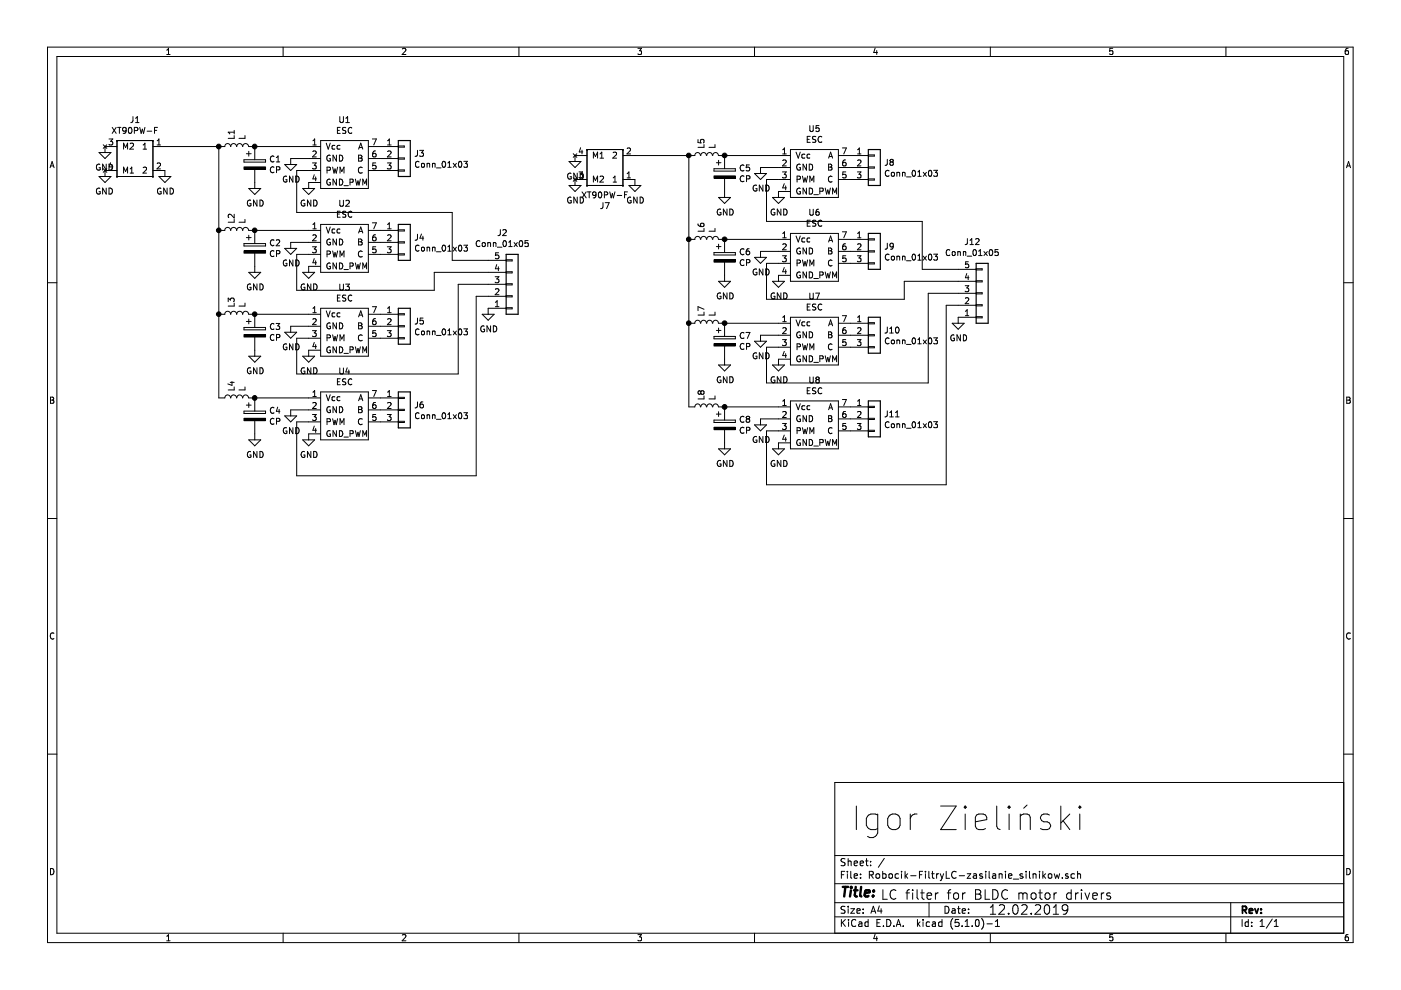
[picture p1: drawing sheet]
EESchema Schematic File Version 4
LIBS:Robocik-FiltryLC-zasilanie_silnikow-cache
EELAYER 29 0
EELAYER END
$Descr A4 11693 8268
encoding utf-8
Sheet 1 1
Title ""
Date ""
Rev ""
Comp ""
Comment1 ""
Comment2 ""
Comment3 ""
Comment4 ""
$EndDescr
$Comp
L Device:CP C2
U 1 1
P 2125 2075
F 0 "C2" H 2243 2121 50  0000 L CNN
F 1 "CP" H 2243 2030 50  0000 L CNN
F 2 "Capacitor_THT:C_Radial_D10.0mm_H20.0mm_P5.00mm" H 2163 1925 50  0001 C CNN
F 3 "~" H 2125 2075 50  0001 C CNN
	1    2125 2075
	1    0    0    -1  
$EndComp
$Comp
L Device:L L2
U 1 1
P 1975 1925
F 0 "L2" H 2028 1971 50  0000 L CNN
F 1 "L" H 2028 1880 50  0000 L CNN
F 2 "74435571100:WE-HCI_189023" H 1975 1925 50  0001 C CNN
F 3 "~" H 1975 1925 50  0001 C CNN
	1    1975 1925
	0    -1   -1   0   
$EndComp
$Comp
L power:GND #PWR0101
U 1 1
P 2125 2225
F 0 "#PWR0101" H 2125 1975 50  0001 C CNN
F 1 "GND" H 2130 2052 50  0000 C CNN
F 2 "" H 2125 2225 50  0001 C CNN
F 3 "" H 2125 2225 50  0001 C CNN
	1    2125 2225
	1    0    0    -1  
$EndComp
Wire Wire Line
	2125 1925 2575 1925
Connection ~ 2125 1925
$Comp
L Device:CP C3
U 1 1
P 2125 2775
F 0 "C3" H 2243 2821 50  0000 L CNN
F 1 "CP" H 2243 2730 50  0000 L CNN
F 2 "Capacitor_THT:C_Radial_D10.0mm_H20.0mm_P5.00mm" H 2163 2625 50  0001 C CNN
F 3 "~" H 2125 2775 50  0001 C CNN
	1    2125 2775
	1    0    0    -1  
$EndComp
$Comp
L Device:L L3
U 1 1
P 1975 2625
F 0 "L3" H 2028 2671 50  0000 L CNN
F 1 "L" H 2028 2580 50  0000 L CNN
F 2 "74435571100:WE-HCI_189023" H 1975 2625 50  0001 C CNN
F 3 "~" H 1975 2625 50  0001 C CNN
	1    1975 2625
	0    -1   -1   0   
$EndComp
$Comp
L power:GND #PWR0102
U 1 1
P 2125 2925
F 0 "#PWR0102" H 2125 2675 50  0001 C CNN
F 1 "GND" H 2130 2752 50  0000 C CNN
F 2 "" H 2125 2925 50  0001 C CNN
F 3 "" H 2125 2925 50  0001 C CNN
	1    2125 2925
	1    0    0    -1  
$EndComp
Wire Wire Line
	2125 2625 2575 2625
Connection ~ 2125 2625
$Comp
L Device:CP C4
U 1 1
P 2125 3475
F 0 "C4" H 2243 3521 50  0000 L CNN
F 1 "CP" H 2243 3430 50  0000 L CNN
F 2 "Capacitor_THT:C_Radial_D10.0mm_H20.0mm_P5.00mm" H 2163 3325 50  0001 C CNN
F 3 "~" H 2125 3475 50  0001 C CNN
	1    2125 3475
	1    0    0    -1  
$EndComp
$Comp
L Device:L L4
U 1 1
P 1975 3325
F 0 "L4" H 2028 3371 50  0000 L CNN
F 1 "L" H 2028 3280 50  0000 L CNN
F 2 "74435571100:WE-HCI_189023" H 1975 3325 50  0001 C CNN
F 3 "~" H 1975 3325 50  0001 C CNN
	1    1975 3325
	0    -1   -1   0   
$EndComp
$Comp
L power:GND #PWR0103
U 1 1
P 2125 3625
F 0 "#PWR0103" H 2125 3375 50  0001 C CNN
F 1 "GND" H 2130 3452 50  0000 C CNN
F 2 "" H 2125 3625 50  0001 C CNN
F 3 "" H 2125 3625 50  0001 C CNN
	1    2125 3625
	1    0    0    -1  
$EndComp
Wire Wire Line
	2125 3325 2575 3325
Connection ~ 2125 3325
$Comp
L Device:CP C1
U 1 1
P 2125 1375
F 0 "C1" H 2243 1421 50  0000 L CNN
F 1 "CP" H 2243 1330 50  0000 L CNN
F 2 "Capacitor_THT:C_Radial_D10.0mm_H20.0mm_P5.00mm" H 2163 1225 50  0001 C CNN
F 3 "~" H 2125 1375 50  0001 C CNN
	1    2125 1375
	1    0    0    -1  
$EndComp
$Comp
L Device:L L1
U 1 1
P 1975 1225
F 0 "L1" H 2028 1271 50  0000 L CNN
F 1 "L" H 2028 1180 50  0000 L CNN
F 2 "74435571100:WE-HCI_189023" H 1975 1225 50  0001 C CNN
F 3 "~" H 1975 1225 50  0001 C CNN
	1    1975 1225
	0    -1   -1   0   
$EndComp
$Comp
L power:GND #PWR0104
U 1 1
P 2125 1525
F 0 "#PWR0104" H 2125 1275 50  0001 C CNN
F 1 "GND" H 2130 1352 50  0000 C CNN
F 2 "" H 2125 1525 50  0001 C CNN
F 3 "" H 2125 1525 50  0001 C CNN
	1    2125 1525
	1    0    0    -1  
$EndComp
Wire Wire Line
	2125 1225 2575 1225
Connection ~ 2125 1225
Wire Wire Line
	1825 1225 1825 1925
Wire Wire Line
	1825 1925 1825 2625
Connection ~ 1825 1925
Wire Wire Line
	1825 2625 1825 3325
Connection ~ 1825 2625
$Comp
L ESC:ESC U1
U 1 1
P 2775 1425
F 0 "U1" H 2875 1850 50  0000 C CNN
F 1 "ESC" H 2875 1759 50  0000 C CNN
F 2 "ESC:ESC" H 2874 1710 50  0001 C CNN
F 3 "" H 2874 1710 50  0001 C CNN
	1    2775 1425
	1    0    0    -1  
$EndComp
$Comp
L ESC:ESC U2
U 1 1
P 2775 2125
F 0 "U2" H 2875 2550 50  0000 C CNN
F 1 "ESC" H 2875 2459 50  0000 C CNN
F 2 "ESC:ESC" H 2874 2410 50  0001 C CNN
F 3 "" H 2874 2410 50  0001 C CNN
	1    2775 2125
	1    0    0    -1  
$EndComp
$Comp
L ESC:ESC U3
U 1 1
P 2775 2825
F 0 "U3" H 2875 3250 50  0000 C CNN
F 1 "ESC" H 2875 3159 50  0000 C CNN
F 2 "ESC:ESC" H 2874 3110 50  0001 C CNN
F 3 "" H 2874 3110 50  0001 C CNN
	1    2775 2825
	1    0    0    -1  
$EndComp
$Comp
L ESC:ESC U4
U 1 1
P 2775 3525
F 0 "U4" H 2875 3950 50  0000 C CNN
F 1 "ESC" H 2875 3859 50  0000 C CNN
F 2 "ESC:ESC" H 2874 3810 50  0001 C CNN
F 3 "" H 2874 3810 50  0001 C CNN
	1    2775 3525
	1    0    0    -1  
$EndComp
$Comp
L Connector_Generic:Conn_01x05 J2
U 1 1
P 4275 2375
F 0 "J2" H 4193 1950 50  0000 C CNN
F 1 "Conn_01x05" H 4193 2041 50  0000 C CNN
F 2 "Connector_Molex:Molex_SPOX_5267-05A_1x05_P2.50mm_Vertical" H 4275 2375 50  0001 C CNN
F 3 "~" H 4275 2375 50  0001 C CNN
	1    4275 2375
	1    0    0    1   
$EndComp
$Comp
L power:GND #PWR0107
U 1 1
P 2575 3625
F 0 "#PWR0107" H 2575 3375 50  0001 C CNN
F 1 "GND" H 2580 3452 50  0000 C CNN
F 2 "" H 2575 3625 50  0001 C CNN
F 3 "" H 2575 3625 50  0001 C CNN
	1    2575 3625
	1    0    0    -1  
$EndComp
$Comp
L power:GND #PWR0108
U 1 1
P 2425 3425
F 0 "#PWR0108" H 2425 3175 50  0001 C CNN
F 1 "GND" H 2430 3252 50  0000 C CNN
F 2 "" H 2425 3425 50  0001 C CNN
F 3 "" H 2425 3425 50  0001 C CNN
	1    2425 3425
	1    0    0    -1  
$EndComp
$Comp
L power:GND #PWR0109
U 1 1
P 2575 2925
F 0 "#PWR0109" H 2575 2675 50  0001 C CNN
F 1 "GND" H 2580 2752 50  0000 C CNN
F 2 "" H 2575 2925 50  0001 C CNN
F 3 "" H 2575 2925 50  0001 C CNN
	1    2575 2925
	1    0    0    -1  
$EndComp
$Comp
L power:GND #PWR0110
U 1 1
P 2425 2725
F 0 "#PWR0110" H 2425 2475 50  0001 C CNN
F 1 "GND" H 2430 2552 50  0000 C CNN
F 2 "" H 2425 2725 50  0001 C CNN
F 3 "" H 2425 2725 50  0001 C CNN
	1    2425 2725
	1    0    0    -1  
$EndComp
$Comp
L power:GND #PWR0111
U 1 1
P 2425 2025
F 0 "#PWR0111" H 2425 1775 50  0001 C CNN
F 1 "GND" H 2430 1852 50  0000 C CNN
F 2 "" H 2425 2025 50  0001 C CNN
F 3 "" H 2425 2025 50  0001 C CNN
	1    2425 2025
	1    0    0    -1  
$EndComp
$Comp
L power:GND #PWR0112
U 1 1
P 2575 2225
F 0 "#PWR0112" H 2575 1975 50  0001 C CNN
F 1 "GND" H 2580 2052 50  0000 C CNN
F 2 "" H 2575 2225 50  0001 C CNN
F 3 "" H 2575 2225 50  0001 C CNN
	1    2575 2225
	1    0    0    -1  
$EndComp
$Comp
L power:GND #PWR0113
U 1 1
P 2575 1525
F 0 "#PWR0113" H 2575 1275 50  0001 C CNN
F 1 "GND" H 2580 1352 50  0000 C CNN
F 2 "" H 2575 1525 50  0001 C CNN
F 3 "" H 2575 1525 50  0001 C CNN
	1    2575 1525
	1    0    0    -1  
$EndComp
$Comp
L power:GND #PWR0114
U 1 1
P 2425 1325
F 0 "#PWR0114" H 2425 1075 50  0001 C CNN
F 1 "GND" H 2430 1152 50  0000 C CNN
F 2 "" H 2425 1325 50  0001 C CNN
F 3 "" H 2425 1325 50  0001 C CNN
	1    2425 1325
	1    0    0    -1  
$EndComp
Wire Wire Line
	2575 1325 2425 1325
Wire Wire Line
	2575 2025 2425 2025
Wire Wire Line
	2575 2725 2425 2725
Wire Wire Line
	2575 3425 2425 3425
Wire Wire Line
	2575 3525 2475 3525
Wire Wire Line
	2575 2825 2475 2825
Wire Wire Line
	2575 2125 2475 2125
Wire Wire Line
	2475 2125 2475 2425
Wire Wire Line
	2575 1425 2475 1425
Wire Wire Line
	2475 1425 2475 1775
$Comp
L power:GND #PWR0106
U 1 1
P 4075 2575
F 0 "#PWR0106" H 4075 2325 50  0001 C CNN
F 1 "GND" H 4080 2402 50  0000 C CNN
F 2 "" H 4075 2575 50  0001 C CNN
F 3 "" H 4075 2575 50  0001 C CNN
	1    4075 2575
	1    0    0    -1  
$EndComp
Wire Wire Line
	2475 3525 2475 3975
Wire Wire Line
	2475 3975 3975 3975
Wire Wire Line
	3975 3975 3975 2475
Wire Wire Line
	3975 2475 4075 2475
Wire Wire Line
	2475 2825 2475 3125
Wire Wire Line
	2475 3125 3825 3125
Wire Wire Line
	3825 3125 3825 2375
Wire Wire Line
	3825 2375 4075 2375
Wire Wire Line
	2475 2425 3625 2425
Wire Wire Line
	3625 2425 3625 2275
Wire Wire Line
	3625 2275 4075 2275
Wire Wire Line
	2475 1775 3775 1775
Wire Wire Line
	3775 1775 3775 2175
Wire Wire Line
	3775 2175 4075 2175
$Comp
L Connector_Generic:Conn_01x03 J3
U 1 1
P 3375 1325
F 0 "J3" H 3455 1367 50  0000 L CNN
F 1 "Conn_01x03" H 3455 1276 50  0000 L CNN
F 2 "Connectors:MR30PW-FB" H 3375 1325 50  0001 C CNN
F 3 "~" H 3375 1325 50  0001 C CNN
	1    3375 1325
	1    0    0    -1  
$EndComp
$Comp
L Connector_Generic:Conn_01x03 J4
U 1 1
P 3375 2025
F 0 "J4" H 3455 2067 50  0000 L CNN
F 1 "Conn_01x03" H 3455 1976 50  0000 L CNN
F 2 "Connectors:MR30PW-FB" H 3375 2025 50  0001 C CNN
F 3 "~" H 3375 2025 50  0001 C CNN
	1    3375 2025
	1    0    0    -1  
$EndComp
$Comp
L Connector_Generic:Conn_01x03 J5
U 1 1
P 3375 2725
F 0 "J5" H 3455 2767 50  0000 L CNN
F 1 "Conn_01x03" H 3455 2676 50  0000 L CNN
F 2 "Connectors:MR30PW-FB" H 3375 2725 50  0001 C CNN
F 3 "~" H 3375 2725 50  0001 C CNN
	1    3375 2725
	1    0    0    -1  
$EndComp
$Comp
L Connector_Generic:Conn_01x03 J6
U 1 1
P 3375 3425
F 0 "J6" H 3455 3467 50  0000 L CNN
F 1 "Conn_01x03" H 3455 3376 50  0000 L CNN
F 2 "Connectors:MR30PW-FB" H 3375 3425 50  0001 C CNN
F 3 "~" H 3375 3425 50  0001 C CNN
	1    3375 3425
	1    0    0    -1  
$EndComp
$Comp
L power:GND #PWR0115
U 1 1
P 875 1225
F 0 "#PWR0115" H 875 975 50  0001 C CNN
F 1 "GND" H 880 1052 50  0000 C CNN
F 2 "" H 875 1225 50  0001 C CNN
F 3 "" H 875 1225 50  0001 C CNN
	1    875  1225
	-1   0    0    -1  
$EndComp
$Comp
L Connectors:XT90PW-F J1
U 1 1
P 1125 1325
F 0 "J1" H 1125 1650 50  0000 C CNN
F 1 "XT90PW-F" H 1125 1559 50  0000 C CNN
F 2 "Connectors:XT90PW-F" H 1125 1625 50  0001 C CNN
F 3 "" H 1125 1625 50  0001 C CNN
	1    1125 1325
	-1   0    0    -1  
$EndComp
$Comp
L power:GND #PWR0116
U 1 1
P 875 1425
F 0 "#PWR0116" H 875 1175 50  0001 C CNN
F 1 "GND" H 880 1252 50  0000 C CNN
F 2 "" H 875 1425 50  0001 C CNN
F 3 "" H 875 1425 50  0001 C CNN
	1    875  1425
	-1   0    0    -1  
$EndComp
Connection ~ 1825 1225
$Comp
L power:GND #PWR0105
U 1 1
P 1375 1425
F 0 "#PWR0105" H 1375 1175 50  0001 C CNN
F 1 "GND" H 1380 1252 50  0000 C CNN
F 2 "" H 1375 1425 50  0001 C CNN
F 3 "" H 1375 1425 50  0001 C CNN
	1    1375 1425
	1    0    0    -1  
$EndComp
Wire Wire Line
	1375 1225 1825 1225
Text Notes 7100 6950 0    197  ~ 0
Igor Zieliński
Text Notes 7350 7525 0    79   ~ 0
LC filter for BLDC motor drivers\n
Text Notes 8250 7650 0    79   ~ 0
12.02.2019\n
$Comp
L Device:CP C6
U 1 1
P 6050 2150
F 0 "C6" H 6168 2196 50  0000 L CNN
F 1 "CP" H 6168 2105 50  0000 L CNN
F 2 "Capacitor_THT:C_Radial_D10.0mm_H20.0mm_P5.00mm" H 6088 2000 50  0001 C CNN
F 3 "~" H 6050 2150 50  0001 C CNN
	1    6050 2150
	1    0    0    -1  
$EndComp
$Comp
L Device:L L6
U 1 1
P 5900 2000
F 0 "L6" H 5953 2046 50  0000 L CNN
F 1 "L" H 5953 1955 50  0000 L CNN
F 2 "74435571100:WE-HCI_189023" H 5900 2000 50  0001 C CNN
F 3 "~" H 5900 2000 50  0001 C CNN
	1    5900 2000
	0    -1   -1   0   
$EndComp
$Comp
L power:GND #PWR0117
U 1 1
P 6050 2300
F 0 "#PWR0117" H 6050 2050 50  0001 C CNN
F 1 "GND" H 6055 2127 50  0000 C CNN
F 2 "" H 6050 2300 50  0001 C CNN
F 3 "" H 6050 2300 50  0001 C CNN
	1    6050 2300
	1    0    0    -1  
$EndComp
Wire Wire Line
	6050 2000 6500 2000
Connection ~ 6050 2000
$Comp
L Device:CP C7
U 1 1
P 6050 2850
F 0 "C7" H 6168 2896 50  0000 L CNN
F 1 "CP" H 6168 2805 50  0000 L CNN
F 2 "Capacitor_THT:C_Radial_D10.0mm_H20.0mm_P5.00mm" H 6088 2700 50  0001 C CNN
F 3 "~" H 6050 2850 50  0001 C CNN
	1    6050 2850
	1    0    0    -1  
$EndComp
$Comp
L Device:L L7
U 1 1
P 5900 2700
F 0 "L7" H 5953 2746 50  0000 L CNN
F 1 "L" H 5953 2655 50  0000 L CNN
F 2 "74435571100:WE-HCI_189023" H 5900 2700 50  0001 C CNN
F 3 "~" H 5900 2700 50  0001 C CNN
	1    5900 2700
	0    -1   -1   0   
$EndComp
$Comp
L power:GND #PWR0118
U 1 1
P 6050 3000
F 0 "#PWR0118" H 6050 2750 50  0001 C CNN
F 1 "GND" H 6055 2827 50  0000 C CNN
F 2 "" H 6050 3000 50  0001 C CNN
F 3 "" H 6050 3000 50  0001 C CNN
	1    6050 3000
	1    0    0    -1  
$EndComp
Wire Wire Line
	6050 2700 6500 2700
Connection ~ 6050 2700
$Comp
L Device:CP C8
U 1 1
P 6050 3550
F 0 "C8" H 6168 3596 50  0000 L CNN
F 1 "CP" H 6168 3505 50  0000 L CNN
F 2 "Capacitor_THT:C_Radial_D10.0mm_H20.0mm_P5.00mm" H 6088 3400 50  0001 C CNN
F 3 "~" H 6050 3550 50  0001 C CNN
	1    6050 3550
	1    0    0    -1  
$EndComp
$Comp
L Device:L L8
U 1 1
P 5900 3400
F 0 "L8" H 5953 3446 50  0000 L CNN
F 1 "L" H 5953 3355 50  0000 L CNN
F 2 "74435571100:WE-HCI_189023" H 5900 3400 50  0001 C CNN
F 3 "~" H 5900 3400 50  0001 C CNN
	1    5900 3400
	0    -1   -1   0   
$EndComp
$Comp
L power:GND #PWR0119
U 1 1
P 6050 3700
F 0 "#PWR0119" H 6050 3450 50  0001 C CNN
F 1 "GND" H 6055 3527 50  0000 C CNN
F 2 "" H 6050 3700 50  0001 C CNN
F 3 "" H 6050 3700 50  0001 C CNN
	1    6050 3700
	1    0    0    -1  
$EndComp
Wire Wire Line
	6050 3400 6500 3400
Connection ~ 6050 3400
$Comp
L Device:CP C5
U 1 1
P 6050 1450
F 0 "C5" H 6168 1496 50  0000 L CNN
F 1 "CP" H 6168 1405 50  0000 L CNN
F 2 "Capacitor_THT:C_Radial_D10.0mm_H20.0mm_P5.00mm" H 6088 1300 50  0001 C CNN
F 3 "~" H 6050 1450 50  0001 C CNN
	1    6050 1450
	1    0    0    -1  
$EndComp
$Comp
L Device:L L5
U 1 1
P 5900 1300
F 0 "L5" H 5953 1346 50  0000 L CNN
F 1 "L" H 5953 1255 50  0000 L CNN
F 2 "74435571100:WE-HCI_189023" H 5900 1300 50  0001 C CNN
F 3 "~" H 5900 1300 50  0001 C CNN
	1    5900 1300
	0    -1   -1   0   
$EndComp
$Comp
L power:GND #PWR0120
U 1 1
P 6050 1600
F 0 "#PWR0120" H 6050 1350 50  0001 C CNN
F 1 "GND" H 6055 1427 50  0000 C CNN
F 2 "" H 6050 1600 50  0001 C CNN
F 3 "" H 6050 1600 50  0001 C CNN
	1    6050 1600
	1    0    0    -1  
$EndComp
Wire Wire Line
	6050 1300 6500 1300
Connection ~ 6050 1300
Wire Wire Line
	5750 1300 5750 2000
Wire Wire Line
	5750 2000 5750 2700
Connection ~ 5750 2000
Wire Wire Line
	5750 2700 5750 3400
Connection ~ 5750 2700
$Comp
L ESC:ESC U5
U 1 1
P 6700 1500
F 0 "U5" H 6800 1925 50  0000 C CNN
F 1 "ESC" H 6800 1834 50  0000 C CNN
F 2 "ESC:ESC" H 6799 1785 50  0001 C CNN
F 3 "" H 6799 1785 50  0001 C CNN
	1    6700 1500
	1    0    0    -1  
$EndComp
$Comp
L ESC:ESC U6
U 1 1
P 6700 2200
F 0 "U6" H 6800 2625 50  0000 C CNN
F 1 "ESC" H 6800 2534 50  0000 C CNN
F 2 "ESC:ESC" H 6799 2485 50  0001 C CNN
F 3 "" H 6799 2485 50  0001 C CNN
	1    6700 2200
	1    0    0    -1  
$EndComp
$Comp
L ESC:ESC U7
U 1 1
P 6700 2900
F 0 "U7" H 6800 3325 50  0000 C CNN
F 1 "ESC" H 6800 3234 50  0000 C CNN
F 2 "ESC:ESC" H 6799 3185 50  0001 C CNN
F 3 "" H 6799 3185 50  0001 C CNN
	1    6700 2900
	1    0    0    -1  
$EndComp
$Comp
L ESC:ESC U8
U 1 1
P 6700 3600
F 0 "U8" H 6800 4025 50  0000 C CNN
F 1 "ESC" H 6800 3934 50  0000 C CNN
F 2 "ESC:ESC" H 6799 3885 50  0001 C CNN
F 3 "" H 6799 3885 50  0001 C CNN
	1    6700 3600
	1    0    0    -1  
$EndComp
$Comp
L Connector_Generic:Conn_01x05 J12
U 1 1
P 8200 2450
F 0 "J12" H 8118 2025 50  0000 C CNN
F 1 "Conn_01x05" H 8118 2116 50  0000 C CNN
F 2 "Connector_Molex:Molex_SPOX_5267-05A_1x05_P2.50mm_Vertical" H 8200 2450 50  0001 C CNN
F 3 "~" H 8200 2450 50  0001 C CNN
	1    8200 2450
	1    0    0    1   
$EndComp
$Comp
L power:GND #PWR0121
U 1 1
P 6500 3700
F 0 "#PWR0121" H 6500 3450 50  0001 C CNN
F 1 "GND" H 6505 3527 50  0000 C CNN
F 2 "" H 6500 3700 50  0001 C CNN
F 3 "" H 6500 3700 50  0001 C CNN
	1    6500 3700
	1    0    0    -1  
$EndComp
$Comp
L power:GND #PWR0122
U 1 1
P 6350 3500
F 0 "#PWR0122" H 6350 3250 50  0001 C CNN
F 1 "GND" H 6355 3327 50  0000 C CNN
F 2 "" H 6350 3500 50  0001 C CNN
F 3 "" H 6350 3500 50  0001 C CNN
	1    6350 3500
	1    0    0    -1  
$EndComp
$Comp
L power:GND #PWR0123
U 1 1
P 6500 3000
F 0 "#PWR0123" H 6500 2750 50  0001 C CNN
F 1 "GND" H 6505 2827 50  0000 C CNN
F 2 "" H 6500 3000 50  0001 C CNN
F 3 "" H 6500 3000 50  0001 C CNN
	1    6500 3000
	1    0    0    -1  
$EndComp
$Comp
L power:GND #PWR0124
U 1 1
P 6350 2800
F 0 "#PWR0124" H 6350 2550 50  0001 C CNN
F 1 "GND" H 6355 2627 50  0000 C CNN
F 2 "" H 6350 2800 50  0001 C CNN
F 3 "" H 6350 2800 50  0001 C CNN
	1    6350 2800
	1    0    0    -1  
$EndComp
$Comp
L power:GND #PWR0125
U 1 1
P 6350 2100
F 0 "#PWR0125" H 6350 1850 50  0001 C CNN
F 1 "GND" H 6355 1927 50  0000 C CNN
F 2 "" H 6350 2100 50  0001 C CNN
F 3 "" H 6350 2100 50  0001 C CNN
	1    6350 2100
	1    0    0    -1  
$EndComp
$Comp
L power:GND #PWR0126
U 1 1
P 6500 2300
F 0 "#PWR0126" H 6500 2050 50  0001 C CNN
F 1 "GND" H 6505 2127 50  0000 C CNN
F 2 "" H 6500 2300 50  0001 C CNN
F 3 "" H 6500 2300 50  0001 C CNN
	1    6500 2300
	1    0    0    -1  
$EndComp
$Comp
L power:GND #PWR0127
U 1 1
P 6500 1600
F 0 "#PWR0127" H 6500 1350 50  0001 C CNN
F 1 "GND" H 6505 1427 50  0000 C CNN
F 2 "" H 6500 1600 50  0001 C CNN
F 3 "" H 6500 1600 50  0001 C CNN
	1    6500 1600
	1    0    0    -1  
$EndComp
$Comp
L power:GND #PWR0128
U 1 1
P 6350 1400
F 0 "#PWR0128" H 6350 1150 50  0001 C CNN
F 1 "GND" H 6355 1227 50  0000 C CNN
F 2 "" H 6350 1400 50  0001 C CNN
F 3 "" H 6350 1400 50  0001 C CNN
	1    6350 1400
	1    0    0    -1  
$EndComp
Wire Wire Line
	6500 1400 6350 1400
Wire Wire Line
	6500 2100 6350 2100
Wire Wire Line
	6500 2800 6350 2800
Wire Wire Line
	6500 3500 6350 3500
Wire Wire Line
	6500 3600 6400 3600
Wire Wire Line
	6500 2900 6400 2900
Wire Wire Line
	6500 2200 6400 2200
Wire Wire Line
	6400 2200 6400 2500
Wire Wire Line
	6500 1500 6400 1500
Wire Wire Line
	6400 1500 6400 1850
$Comp
L power:GND #PWR0129
U 1 1
P 8000 2650
F 0 "#PWR0129" H 8000 2400 50  0001 C CNN
F 1 "GND" H 8005 2477 50  0000 C CNN
F 2 "" H 8000 2650 50  0001 C CNN
F 3 "" H 8000 2650 50  0001 C CNN
	1    8000 2650
	1    0    0    -1  
$EndComp
Wire Wire Line
	6400 3600 6400 4050
Wire Wire Line
	6400 4050 7900 4050
Wire Wire Line
	7900 4050 7900 2550
Wire Wire Line
	7900 2550 8000 2550
Wire Wire Line
	6400 2900 6400 3200
Wire Wire Line
	6400 3200 7750 3200
Wire Wire Line
	7750 3200 7750 2450
Wire Wire Line
	7750 2450 8000 2450
Wire Wire Line
	6400 2500 7550 2500
Wire Wire Line
	7550 2500 7550 2350
Wire Wire Line
	7550 2350 8000 2350
Wire Wire Line
	6400 1850 7700 1850
Wire Wire Line
	7700 1850 7700 2250
Wire Wire Line
	7700 2250 8000 2250
$Comp
L Connector_Generic:Conn_01x03 J8
U 1 1
P 7300 1400
F 0 "J8" H 7380 1442 50  0000 L CNN
F 1 "Conn_01x03" H 7380 1351 50  0000 L CNN
F 2 "Connectors:MR30PW-FB" H 7300 1400 50  0001 C CNN
F 3 "~" H 7300 1400 50  0001 C CNN
	1    7300 1400
	1    0    0    -1  
$EndComp
$Comp
L Connector_Generic:Conn_01x03 J9
U 1 1
P 7300 2100
F 0 "J9" H 7380 2142 50  0000 L CNN
F 1 "Conn_01x03" H 7380 2051 50  0000 L CNN
F 2 "Connectors:MR30PW-FB" H 7300 2100 50  0001 C CNN
F 3 "~" H 7300 2100 50  0001 C CNN
	1    7300 2100
	1    0    0    -1  
$EndComp
$Comp
L Connector_Generic:Conn_01x03 J10
U 1 1
P 7300 2800
F 0 "J10" H 7380 2842 50  0000 L CNN
F 1 "Conn_01x03" H 7380 2751 50  0000 L CNN
F 2 "Connectors:MR30PW-FB" H 7300 2800 50  0001 C CNN
F 3 "~" H 7300 2800 50  0001 C CNN
	1    7300 2800
	1    0    0    -1  
$EndComp
$Comp
L Connector_Generic:Conn_01x03 J11
U 1 1
P 7300 3500
F 0 "J11" H 7380 3542 50  0000 L CNN
F 1 "Conn_01x03" H 7380 3451 50  0000 L CNN
F 2 "Connectors:MR30PW-FB" H 7300 3500 50  0001 C CNN
F 3 "~" H 7300 3500 50  0001 C CNN
	1    7300 3500
	1    0    0    -1  
$EndComp
$Comp
L power:GND #PWR0130
U 1 1
P 4800 1500
F 0 "#PWR0130" H 4800 1250 50  0001 C CNN
F 1 "GND" H 4805 1327 50  0000 C CNN
F 2 "" H 4800 1500 50  0001 C CNN
F 3 "" H 4800 1500 50  0001 C CNN
	1    4800 1500
	1    0    0    -1  
$EndComp
$Comp
L Connectors:XT90PW-F J7
U 1 1
P 5050 1400
F 0 "J7" H 5050 1725 50  0000 C CNN
F 1 "XT90PW-F" H 5050 1634 50  0000 C CNN
F 2 "Connectors:XT90PW-F" H 5050 1700 50  0001 C CNN
F 3 "" H 5050 1700 50  0001 C CNN
	1    5050 1400
	-1   0    0    1   
$EndComp
$Comp
L power:GND #PWR0131
U 1 1
P 4800 1300
F 0 "#PWR0131" H 4800 1050 50  0001 C CNN
F 1 "GND" H 4805 1127 50  0000 C CNN
F 2 "" H 4800 1300 50  0001 C CNN
F 3 "" H 4800 1300 50  0001 C CNN
	1    4800 1300
	1    0    0    -1  
$EndComp
Connection ~ 5750 1300
$Comp
L power:GND #PWR0132
U 1 1
P 5300 1500
F 0 "#PWR0132" H 5300 1250 50  0001 C CNN
F 1 "GND" H 5305 1327 50  0000 C CNN
F 2 "" H 5300 1500 50  0001 C CNN
F 3 "" H 5300 1500 50  0001 C CNN
	1    5300 1500
	1    0    0    -1  
$EndComp
Wire Wire Line
	5300 1300 5750 1300
$EndSCHEMATC
